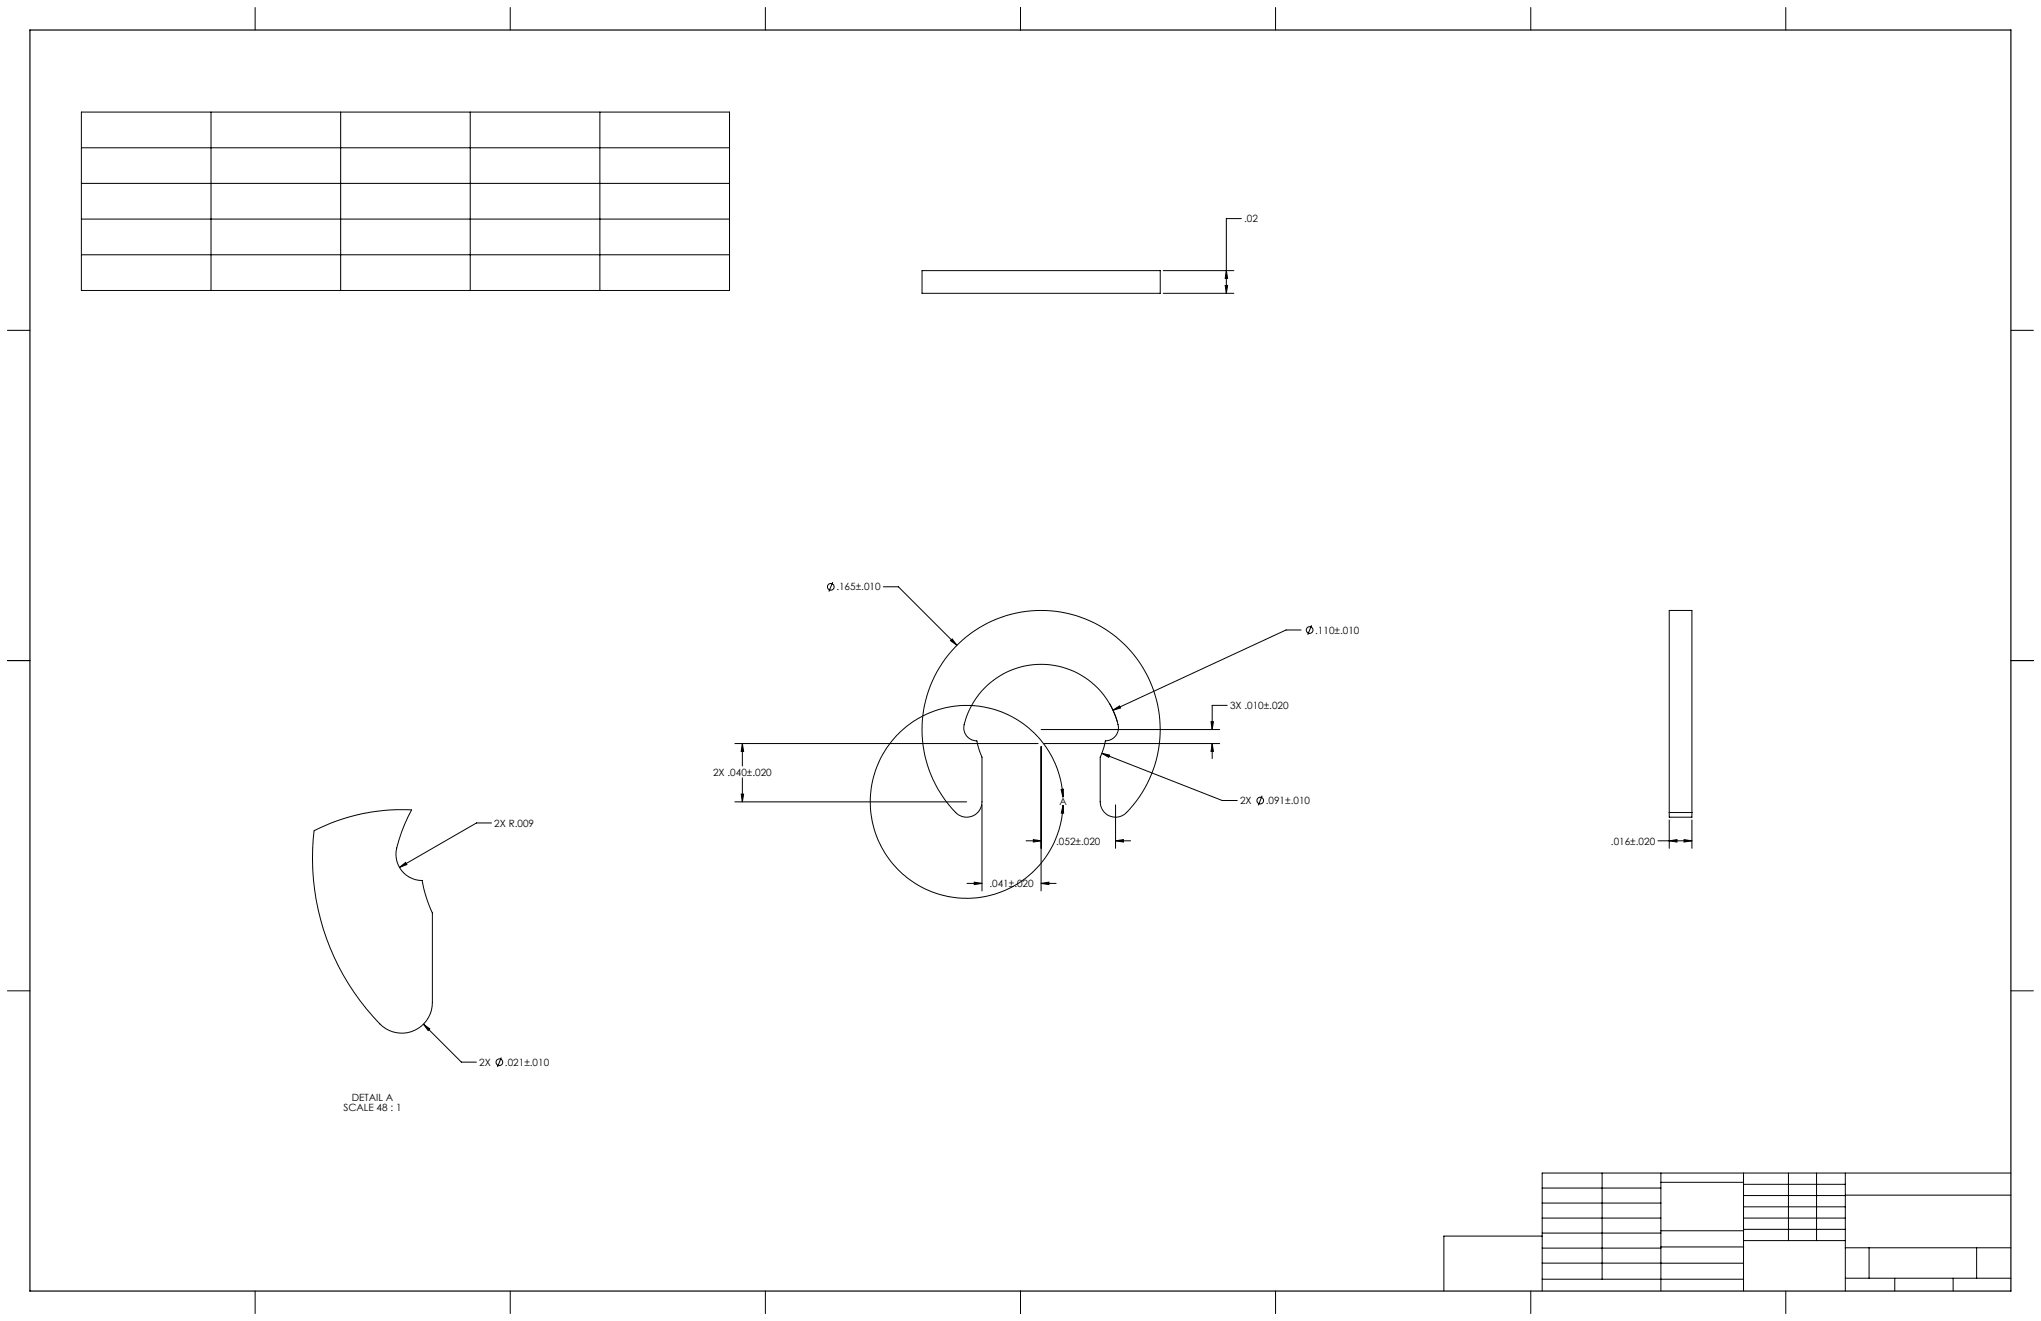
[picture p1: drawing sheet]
<svg xmlns="http://www.w3.org/2000/svg" width="864mm" height="559mm" viewBox="0 0 864 559" stroke-linecap="round" stroke-linejoin="round" font-family="sans-serif">
<g fill="none" stroke="#000" stroke-width=".42">
<path d="M108 3.2v9.5M215.9 3.2v9.5M323.8 3.2v9.5M431.8 3.2v9.5M539.7 3.2v9.5M647.7 3.2v9.5M755.6 3.2v9.5M34.4 47.4h274.3v75.5h-274.3zM89.3 47.4v75.5M144.1 47.4v75.5M199 47.4v75.5M253.8 47.4v75.5"/>
<path d="M34.4 62.5h274.3M34.4 77.6h274.3M34.4 92.7h274.3M525.3 92.5h-6.4v31.6M34.4 107.8h274.3M390.1 114.5h100.8v9.6h-100.8zM492.2 114.5h29.9M518.9 114.5l.5 3.3h-1zM3.1 139.7h9.6M492.2 124.1h29.9M518.4 120.8h1l-.5 3.3zM850.9 139.7h9.5"/>
<path d="M352.4 246.2l-1.7 4.1M373.8 248.2h6.3l24.8 24.8M3.1 279.4h9.6M402.2 271l.7-.7 2 2.7zM405.6 272.3a50.3 50.3 0 0 1 71.1 1.3 50.3 50.3 0 0 1-1.3 71.1 6.5 6.5 0 0 1-9.9-5.5v-18.9l1.6-4.2 .6-2.7a5.8 5.8 0 0 0 4.9-8.6 33.4 33.4 0 0 0-33.6-23.8 33.4 33.4 0 0 0-31.2 27 5.5 5.5 0 0 0 5.5 5.4l.9 3.5 1.3 3.4v18.9a6.5 6.5 0 0 1-4 6 6.5 6.5 0 0 1-7.1-1.5 50.4 50.4 0 0 1 1.2-71.4zM550.5 266.5h-6.3l-73.3 33.9M555 264.5l-1.7 4M850.9 279.4h9.5M469.5 297.6l1.5 3 1.8 4.7M519.3 298.4h-6.4v10.2M310.9 314.5h128.3M314.1 314.5l.5 3.4h-1z"/>
<path d="M314.1 314.5v9.5M440.5 315.8v61.1M440.5 308.6h75.6M441.8 314.5h74.3M466.2 318.7l3.3 .7-.4 1zM466.2 318.7l51 19.9h6.3M470.9 300.4l2.8-1.8 .4 .9zM512.4 305.3h1l-.5 3.3zM512.9 314.5l.5 3.4h-1zM512.9 314.5v6.4M310.9 339.2h98.1M313.6 335.9h1l-.5 3.3z"/>
<path d="M314.1 329.1v10.1M449 334l1-.1-.2 3.3zM449.8 337.2a40.8 40.8 0 0 0-61.3-33.2 40.8 40.8 0 0 0-1.3 69.7 40.8 40.8 0 0 0 62.5-30.9l.1-2.1M534 336.6l-1.6 4.1M132.9 351.4a81.6 81.6 0 0 1 41.3-8.8 55.6 55.6 0 0 0-6.7 19 11.1 11.1 0 0 0 11.1 10.9 56.4 56.4 0 0 0 4.4 13.7v37.9a13 13 0 0 1-8.1 12 13 13 0 0 1-14.2-3 100.6 100.6 0 0 1-27.8-81.7zM208 348.1h-6.4l-32.6 18.8M415.5 340.5v36.4M434.2 355.7h6.3M437.2 355.2l3.3 .5-3.3 .5zM449.8 340.7l.2 3.3-.9-.1zM472 355.7l3.3-.5v1zM472 340.5v18.3"/>
<path d="M472 355.7h6.4M701.5 355.7h14.4M706.3 355.7l3.3-.5v1zM706.3 346.9v11.9M706.3 343.7v-85.5h9.6v85.5M706.3 343.7v2h9.6v-2M706.3 343.7h9.6M712.6 355.2l3.3 .5-3.3 .5zM715.9 346.9v11.9M169 366.9l2.6-2.1 .6 .9zM409.2 373.7h6.3M412.2 373.2l3.3 .5-3.3 .5z"/>
<path d="M440.5 373.7l3.3-.5v1zM440.5 373.7h6.4M3.1 419.1h9.6M850.9 419.1h9.5M179.2 433.2l2.7 2-.7 .7zM179.2 433.2l16 16.1h6.4M212.1 447.3l-1.6 4M677.9 496.2v44.9M702.8 496.2v49.9M737.7 496.2v49.9M756.7 496.2v28.6M768.6 496.2v28.6"/>
<path d="M780.8 496.2v49.9M850.9 496.2h-198.4v49.9M652.5 515.3h50.3M652.5 508.9h50.3M652.5 502.6h50.3M702.8 500.1h34.9M737.7 510.5h43.1M737.7 505.7h43.1M737.7 501h43.1M737.7 515.3h43.1M780.8 505.6h70.1M652.5 534.3l85.2 .1"/>
<path d="M652.5 528h50.3M652.5 521.6h50.3M652.5 522.9h-41.6v23.2M702.8 527.5h35M702.8 520.6h35M737.7 520h43.1M737.8 524.8h43M780.8 527.8h70.1M790.9 527.8v12.9M836.4 527.8v12.9M108 546.1v9.6M215.9 546.1v9.6"/>
<path d="M323.8 546.1v9.6M431.8 546.1v9.6M539.7 546.1v9.6M647.7 546.1v9.6M652.5 541.1h85.2M755.6 546.1v9.6M780.8 540.7h70.1M801.7 540.7v5.4M826.4 540.7v5.4"/>
<circle cx="351.5" cy="248.2" r="1.42"/>
<circle cx="554.1" cy="266.5" r="1.42"/>
<circle cx="533.2" cy="338.7" r="1.42"/>
<circle cx="211.3" cy="449.3" r="1.41"/>
</g>
<path d="M12.7 12.7h838.2v533.4h-838.2z" fill="none" stroke="#000" stroke-width=".5"/>
<g fill="#000">
<path d="M518.9 114.5l.5 3.3h-1zM518.4 120.8h1l-.5 3.3z"/>
<path d="M470.9 300.4l3.2-.9-.4-.9zM440.5 373.7l3.3-.5v1zM412.2 373.2l3.3 .5-3.3 .5zM437.2 355.2l3.3 .5-3.3 .5zM472 355.7l3.3-.5v1zM402.9 270.3l-.7 .7 2.7 2zM314.1 314.5l.5 3.4h-1zM313.6 335.9h1l-.5 3.3zM466.2 318.7l2.9 1.7 .4-1zM512.9 314.5l.5 3.4h-1zM512.4 305.3h1l-.5 3.3zM706.3 355.7l3.3-.5v1zM712.6 355.2l3.3 .5-3.3 .5zM179.2 433.2l2 2.7 .7-.7zM169 366.9l3.2-1.2-.6-.9z"/>
<path d="M449 334l1-.1-.2 3.3zM449.8 340.7l.2 3.3-.9-.1z"/>
</g>
<g font-size="4.2">
<text x="526.4" y="94">.02</text>
<text x="353.9" y="249.8">.165±.010</text>
<text x="556.5" y="268.1">.110±.010</text>
<text x="520.4" y="299.9">3X .010±.020</text>
<text x="301.7" y="328.1">2X .040±.020</text>
<text x="448.3" y="340.4">A</text>
<text x="524.7" y="340.2">2X</text>
<text x="535.6" y="340.2">.091±.010</text>
<text x="209.1" y="349.7">2X R.009</text>
<text x="446.9" y="357.3">.052±.020</text>
<text x="681.6" y="357.3">.016±.020</text>
<text x="418.7" y="375.3">.041±.020</text>
<text x="202.8" y="450.9">2X</text>
<text x="213.7" y="450.9">.021±.010</text>
<text x="148.8" y="465.8">DETAIL A</text>
<text x="145.3" y="470">SCALE 48 : 1</text>
</g>
</svg>
